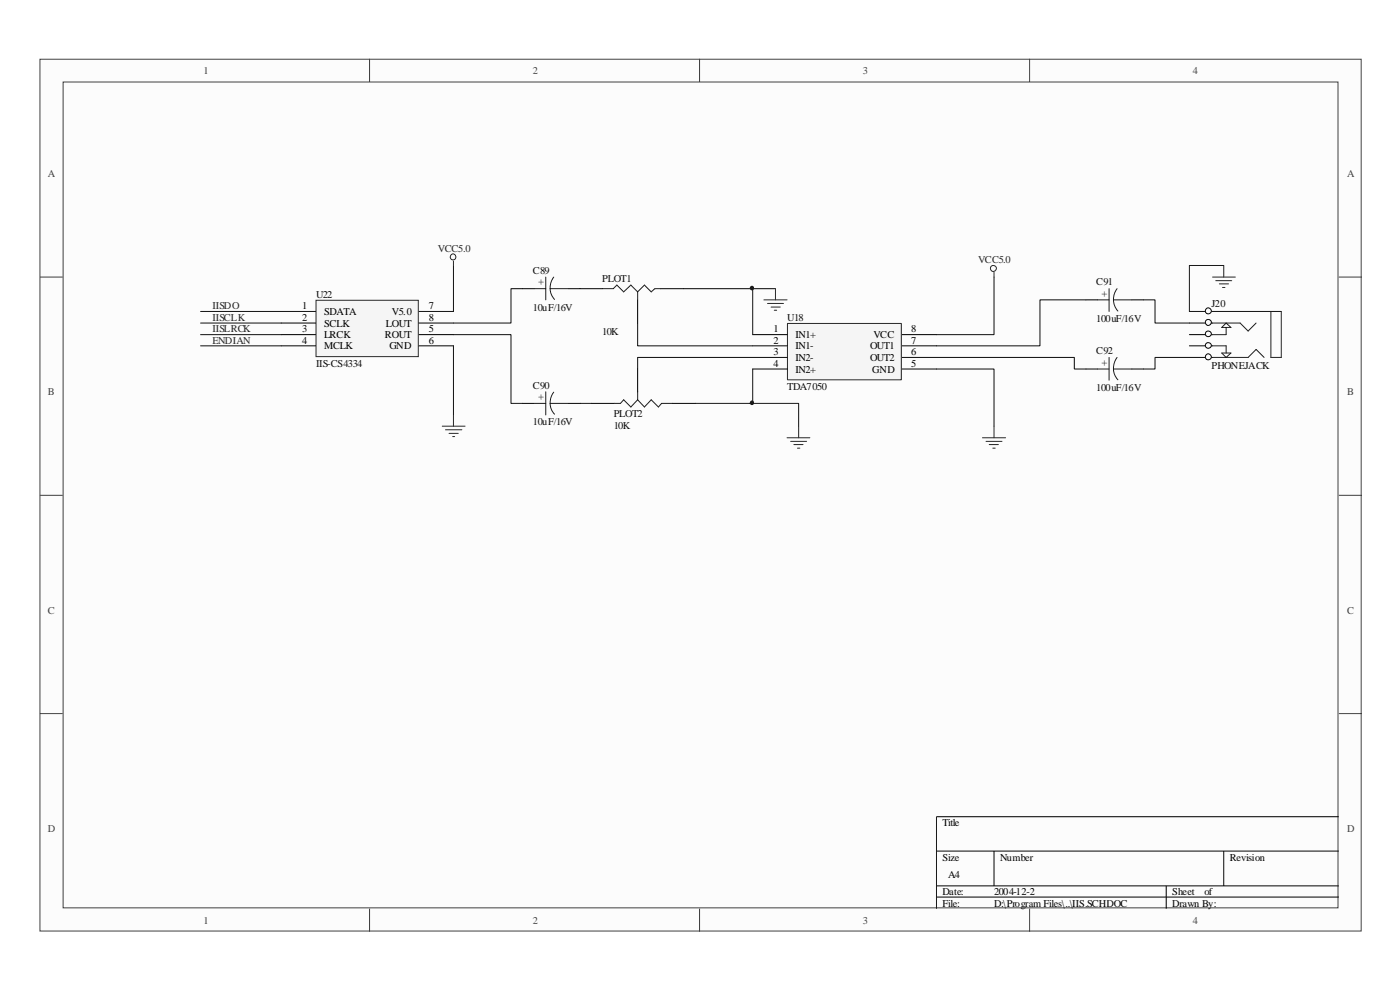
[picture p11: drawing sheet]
<svg xmlns="http://www.w3.org/2000/svg" width="297mm" height="210mm" viewBox="0 0 297 210" stroke-linecap="round" stroke-linejoin="round" font-family="sans-serif">
<path d="M8.6 12.6h279.9v184.6h-279.9z" fill="#fcfcfc"/>
<path d="M8.5 12.5h280v184.7h-280z" fill="none" stroke="#404040" stroke-width=".21"/>
<path d="M13.5 17.5h270v174.8h-270z" fill="#fcfcfc"/>
<g fill="none" stroke="#404040" stroke-width=".21">
<path d="M13.4 17.4h270.1v174.9h-270.1zM78.3 12.5v4.9M148.3 12.5v4.9M218.2 12.5v4.9M8.5 58.7h4.8M283.7 58.7h4.9M8.5 104.9h4.8M283.7 104.9h4.9M8.5 151.1h4.8M283.7 151.1h4.9M78.3 192.5v4.9M148.3 192.5v4.9"/>
<path d="M218.2 192.5v4.9"/>
</g>
<path d="M283.7 173h-85.2v19.5M198.5 180.3h85.2M198.5 187.6h85.2M198.5 190h85.2M210.7 180.3v7.3M247.1 187.6v4.9M259.3 180.3v7.3" fill="none" stroke="#000" stroke-width=".21"/>
<path d="M67.1 63.7h21.5v11.8h-21.5z" fill="#f5f5f5"/>
<path d="M67 63.6h21.6v11.9h-21.6z" fill="none" stroke="#262626" stroke-width=".21"/>
<g fill="none" stroke="#000" stroke-width=".21">
<path d="M59.6 66h7.3M59.6 68.4h7.3M59.6 70.9h7.3M59.6 73.3h7.3M88.8 66h7.3M88.8 68.4h7.3M88.8 70.9h7.3M88.8 73.3h7.3M110.7 61.1h2.5M120.5 61.1h7.3M135.1 63.5v4.9M135.1 78.2v4.8"/>
<path d="M140 61.1h4.9M110.7 85.4h2.5M120.5 85.4h2.4M125.4 85.4h4.8M142.4 85.4h4.9"/>
</g>
<path d="M42.5 66h17.1M42.5 68.4h17.1M42.5 70.9h17.1M42.5 73.3h17.1M96.1 70.9h12.2v14.5h2.4M110.7 61.1h-2.4v7.3h-12.2" fill="none" stroke="#0e0e0e" stroke-width=".21"/>
<g fill="none" stroke="#1c1c1c" stroke-width=".21">
<path d="M115.7 58.7v4.8M117.3 58.7l-.6 1.3-.1 1.1M113.2 61.1h2.5M116.6 61.1l.1 1 .8 1.3M116.6 61.1h3.9M127.8 61.1h2.2l.7-.7 1.5 1.4 1.5-1.4 1.4 1.4M135.1 61.8v1.7M140 61.1h-1.2l-.8 .7-1.4-1.4-1.5 1.4M113.2 85.4h2.5M115.7 83v4.9M116.6 85.4l.3 1.5 .6 .8M116.6 85.4h3.9"/>
<path d="M117.3 83.1l-.6 1.3-.1 1M135.1 84.7l-1.4 1.5-1.5-1.5-.7 .7h-1.3M135.1 84.7l1.5 1.5 1.4-1.5 1.5 1.5 .7-.8h2.2M135.1 83v1.7"/>
</g>
<path d="M167 68.6h24v11.8h-24z" fill="#f5f5f5"/>
<g fill="none" stroke="#262626" stroke-width=".21">
<path d="M96.1 55.3v.9M210.7 57.7v1M161.9 63.5h4.9M162.6 64.3h3.4M163.4 65h2M164.1 65.7h.5M164.3 61.1v2.4M166.9 68.5h24.1v11.9h-24.1zM93.7 90.3h4.9M94.4 91h3.5M95.2 91.8h1.9M95.9 92.5h.5"/>
<path d="M96.1 87.9v2.4M166.8 92.7h4.8M167.6 93.5h3.3M168.2 94.2h2M169 94.9h.5M169.2 90.3v2.4M208.2 92.7h4.9M209 93.5h3.3M209.6 94.2h2M210.4 94.9h.5M210.7 90.3v2.4"/>
<circle cx="96" cy="54.4" r=".62"/>
<circle cx="210.5" cy="56.9" r=".64"/>
</g>
<g fill="none" stroke="#000" stroke-width=".21">
<path d="M159.5 70.9h7.3M159.5 73.3h7.3M159.5 75.7h7.3M159.5 78.2h7.3M191.2 70.9h7.3M191.2 73.3h7.3M191.2 75.7h7.3M191.2 78.2h7.3M230.1 78.2h2.5M230.1 63.5h2.5M239.9 78.2h2.4M239.9 63.5h2.4"/>
<path d="M252.1 75.7h4.9"/>
</g>
<g fill="none" stroke="#0e0e0e" stroke-width=".21">
<path d="M96.1 56.2v9.8M210.7 58.7v12.2h-12.2M96.1 73.3v14.6M135.1 68.4v4.9h24.4M144.9 61.1h19.4M159.5 75.7h-24.4v2.5M159.5 61.1v9.8M159.5 78.2v7.2M198.5 78.2h12.2v12.1M198.5 75.7h29.2v2.5h2.4M230.1 63.5h-9.7v9.8h-21.9M122.9 85.4h2.5"/>
<path d="M147.3 85.4h21.9v4.9"/>
</g>
<path d="M232.6 63.5h2.4M232.6 78.2h2.4M235 61.1v4.9M235 75.7v4.8M236 63.5l.1 1 .8 1.4M236 78.2l.1 .9 .8 1.3M236 63.5h3.9M236 78.2h3.9M236.7 61.1l-.6 1.4-.1 1M236.7 75.7l-.6 1.4-.1 1.1" fill="none" stroke="#1c1c1c" stroke-width=".21"/>
<circle cx="256.1" cy="75.6" r=".65" fill="#fcfcfc" stroke="#000" stroke-width=".21"/>
<path d="M252.1 73.3h4.9" fill="none" stroke="#000" stroke-width=".21"/>
<circle cx="256.1" cy="73.2" r=".63" fill="#fcfcfc" stroke="#000" stroke-width=".21"/>
<path d="M252.1 70.9h4.9" fill="none" stroke="#000" stroke-width=".21"/>
<circle cx="256.1" cy="70.7" r=".63" fill="#fcfcfc" stroke="#000" stroke-width=".21"/>
<path d="M252.1 68.4h4.9" fill="none" stroke="#000" stroke-width=".21"/>
<circle cx="256.1" cy="68.3" r=".64" fill="#fcfcfc" stroke="#000" stroke-width=".21"/>
<path d="M252.1 66h4.9" fill="none" stroke="#000" stroke-width=".21"/>
<circle cx="256.1" cy="65.9" r=".65" fill="#fcfcfc" stroke="#000" stroke-width=".21"/>
<path d="M257 75.7h7.5l1.7-1.7 1.7 1.7M257 66h14.5v9.7h-2.2v-9.7M257 68.4h5.8l1.7 1.7 1.7-1.7M257 73.3h2.8v1.5M258.9 69.4l.9-1 1.1 1zM258.9 74.8h2l-1.1 .9zM259.8 69.4v1.5h-2.8" fill="none" stroke="#1c1c1c" stroke-width=".21"/>
<path d="M259.3 56.2h-7.2v9.8M242.3 63.5h2.5v4.9h7.3M252.1 75.7h-7.3v2.5h-2.5" fill="none" stroke="#0e0e0e" stroke-width=".21"/>
<path d="M257 58.7h4.8M257.6 59.5h3.4M259.3 56.2v2.5M258.4 60.1h1.9M259.1 60.9h.5" fill="none" stroke="#262626" stroke-width=".21"/>
<g fill="#0e0e0e" stroke="#0e0e0e" stroke-width=".21">
<circle cx="159.3" cy="85.3" r=".36"/>
<circle cx="159.3" cy="61" r=".36"/>
</g>
<g font-size="2.2" fill="#404040">
<text x="43.1" y="15.7">1</text>
<text x="112.9" y="15.7">2</text>
<text x="182.9" y="15.7">3</text>
<text x="252.8" y="15.7">4</text>
<text x="10.2" y="37.5">A</text>
<text x="285.5" y="37.5">A</text>
<text x="10.2" y="83.7">B</text>
<text x="285.5" y="83.7">B</text>
<text x="10.2" y="130">C</text>
<text x="285.5" y="130">C</text>
<text x="10.2" y="176.2">D</text>
<text x="285.5" y="176.2">D</text>
<text x="43.1" y="195.7">1</text>
<text x="112.9" y="195.7">2</text>
<text x="182.9" y="195.7">3</text>
<text x="252.8" y="195.7">4</text>
</g>
<g font-size="2.2" fill="#262626">
<text x="92.8" y="53.4">VCC5.0</text>
<text x="207.3" y="55.8">VCC5.0</text>
<text x="45" y="65.5">IISDO</text>
<text x="45" y="68">IISCLK</text>
<text x="45" y="70.4">IISLRCK</text>
<text x="45" y="72.8">ENDIAN</text>
</g>
<g font-size="2.2" fill="#0e0e0e">
<text x="112.9" y="58">C89</text>
<text x="127.6" y="59.7">PLOT1</text>
<text x="67" y="63.1">U22</text>
<text x="112.9" y="65.8">10uF/16V</text>
<text x="115.2" y="60.5" transform="rotate(-90 115.2 60.5)">+</text>
<text x="232.3" y="60.5">C91</text>
<text x="234.6" y="62.8" transform="rotate(-90 234.6 62.8)">+</text>
<text x="256.7" y="65">J20</text>
<text x="127.6" y="70.9">10K</text>
<text x="166.8" y="68">U18</text>
<text x="232.3" y="68.2">100uF/16V</text>
<text x="67" y="77.7">IIS-CS4334</text>
<text x="232.3" y="75">C92</text>
<text x="234.6" y="77.5" transform="rotate(-90 234.6 77.5)">+</text>
<text x="112.9" y="82.3">C90</text>
<text x="166.8" y="82.6">TDA7050</text>
<text x="232.3" y="82.8">100uF/16V</text>
<text x="256.7" y="78.2">PHONEJACK</text>
<text x="115.2" y="84.8" transform="rotate(-90 115.2 84.8)">+</text>
<text x="130" y="88.4">PLOT2</text>
<text x="112.9" y="90.1">10uF/16V</text>
<text x="130" y="90.9">10K</text>
</g>
<g font-size="2.2">
<text x="64" y="65.5">1</text>
<text x="90.8" y="65.5">7</text>
<text x="64" y="68">2</text>
<text x="64" y="70.4">3</text>
<text x="68.7" y="66.7">SDATA</text>
<text x="68.7" y="69.2">SCLK</text>
<text x="68.7" y="71.6">LRCK</text>
<text x="81.5" y="71.6">ROUT</text>
<text x="81.8" y="69.2">LOUT</text>
<text x="83.1" y="66.7">V5.0</text>
<text x="90.8" y="68">8</text>
<text x="90.8" y="70.4">5</text>
<text x="163.9" y="70.4">1</text>
<text x="168.6" y="71.6">IN1+</text>
<text x="185.1" y="71.6">VCC</text>
<text x="193.1" y="70.4">8</text>
<text x="64" y="72.8">4</text>
<text x="68.7" y="74">MCLK</text>
<text x="82.5" y="74">GND</text>
<text x="90.8" y="72.8">6</text>
<text x="163.9" y="72.8">2</text>
<text x="163.9" y="75.3">3</text>
<text x="163.9" y="77.7">4</text>
<text x="168.6" y="74">IN1-</text>
<text x="168.6" y="76.5">IN2-</text>
<text x="184.4" y="74">OUT1</text>
<text x="184.4" y="76.5">OUT2</text>
<text x="193.1" y="72.8">7</text>
<text x="193.1" y="75.3">6</text>
<text x="193.1" y="77.7">5</text>
<text x="168.6" y="78.9">IN2+</text>
<text x="184.8" y="78.9">GND</text>
<text x="199.7" y="175">Title</text>
<text x="199.7" y="182.3">Size</text>
<text x="200.9" y="185.9">A4</text>
<text x="211.9" y="182.3">Number</text>
<text x="260.6" y="182.3">Revision</text>
<text x="199.7" y="189.6">Date:</text>
<text x="210.7" y="189.6">2004-12-2</text>
<text x="248.4" y="189.6">Sheet</text>
<text x="255.3" y="189.6">of</text>
<text x="199.7" y="192">File:</text>
<text x="210.7" y="192">D:\Program Files\..\IIS.SCHDOC</text>
<text x="248.4" y="192">Drawn By:</text>
</g>
</svg>
